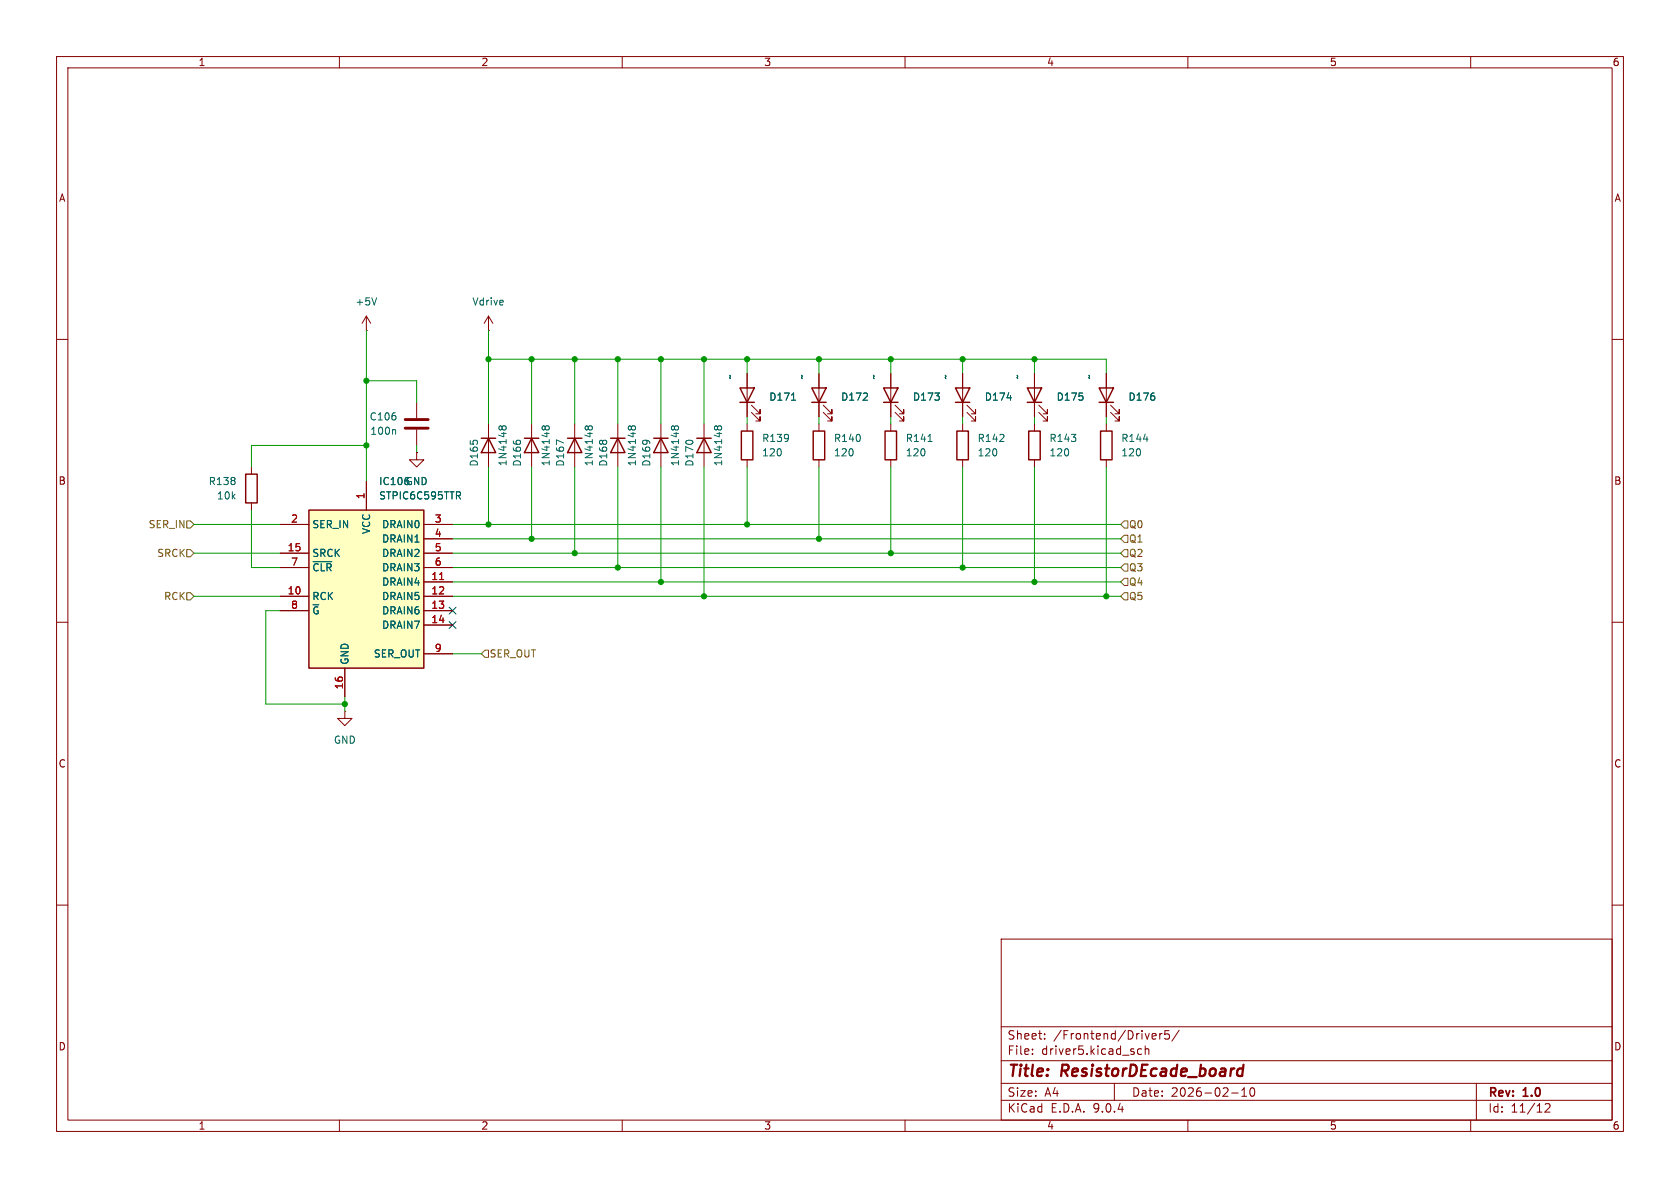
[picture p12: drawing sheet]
(kicad_sch
 (version 20250114)
 (generator "eeschema")
 (generator_version "9.0")
 (paper "A4")
 (title_block
  (title "ResistorDEcade_board")
  (date "2026-02-10")
  (rev "1.0"))
 (lib_symbols
  (symbol "Device:C"
   (pin_numbers (hide yes))
   (pin_names
    (offset 0.254)) (exclude_from_sim no) (in_bom yes) (on_board yes)
   (property "Reference" "C" (at 0.635 2.54 0) (effects (font (size 1.27 1.27)) (justify left)))
   (property "Value" "C" (at 0.635 -2.54 0) (effects (font (size 1.27 1.27)) (justify left)))
   (property "Footprint" "" (at 0.9652 -3.81 0) (effects (font (size 1.27 1.27)) (hide yes)))
   (property "Datasheet" "~" (at 0 0 0) (effects (font (size 1.27 1.27)) (hide yes)))
   (property "Description" "Unpolarized capacitor" (at 0 0 0) (effects (font (size 1.27 1.27)) (hide yes)))
   (symbol "C_0_1"
    (polyline (pts (xy -2.032 0.762) (xy 2.032 0.762)) (stroke (width 0.508) (type default)) (fill (type none)))
    (polyline (pts (xy -2.032 -0.762) (xy 2.032 -0.762)) (stroke (width 0.508) (type default)) (fill (type none))))
   (symbol "C_1_1"
    (pin passive line (at 0 3.81 270) (length 2.794) (name "~" (effects (font (size 1.27 1.27)))) (number "1" (effects (font (size 1.27 1.27)))))
    (pin passive line (at 0 -3.81 90) (length 2.794) (name "~" (effects (font (size 1.27 1.27)))) (number "2" (effects (font (size 1.27 1.27))))))
   (embedded_fonts no))
  (symbol "Device:LED"
   (pin_numbers (hide yes))
   (pin_names
    (offset 1.016) (hide yes)) (exclude_from_sim no) (in_bom yes) (on_board yes)
   (property "Reference" "D" (at 0 2.54 0) (effects (font (size 1.27 1.27))))
   (property "Value" "LED" (at 0 -2.54 0) (effects (font (size 1.27 1.27))))
   (property "Footprint" "" (at 0 0 0) (effects (font (size 1.27 1.27)) (hide yes)))
   (property "Datasheet" "~" (at 0 0 0) (effects (font (size 1.27 1.27)) (hide yes)))
   (property "Description" "Light emitting diode" (at 0 0 0) (effects (font (size 1.27 1.27)) (hide yes)))
   (property "Sim.Pins" "1=K 2=A" (at 0 0 0) (effects (font (size 1.27 1.27)) (hide yes)))
   (symbol "LED_0_1"
    (polyline (pts (xy -3.048 -0.762) (xy -4.572 -2.286) (xy -3.81 -2.286) (xy -4.572 -2.286) (xy -4.572 -1.524)) (stroke (width 0) (type default)) (fill (type none)))
    (polyline (pts (xy -1.778 -0.762) (xy -3.302 -2.286) (xy -2.54 -2.286) (xy -3.302 -2.286) (xy -3.302 -1.524)) (stroke (width 0) (type default)) (fill (type none)))
    (polyline (pts (xy -1.27 0) (xy 1.27 0)) (stroke (width 0) (type default)) (fill (type none)))
    (polyline (pts (xy -1.27 -1.27) (xy -1.27 1.27)) (stroke (width 0.254) (type default)) (fill (type none)))
    (polyline (pts (xy 1.27 -1.27) (xy 1.27 1.27) (xy -1.27 0) (xy 1.27 -1.27)) (stroke (width 0.254) (type default)) (fill (type none))))
   (symbol "LED_1_1"
    (pin passive line (at -3.81 0 0) (length 2.54) (name "K" (effects (font (size 1.27 1.27)))) (number "1" (effects (font (size 1.27 1.27)))))
    (pin passive line (at 3.81 0 180) (length 2.54) (name "A" (effects (font (size 1.27 1.27)))) (number "2" (effects (font (size 1.27 1.27))))))
   (embedded_fonts no))
  (symbol "Device:R"
   (pin_numbers (hide yes))
   (pin_names
    (offset 0)) (exclude_from_sim no) (in_bom yes) (on_board yes)
   (property "Reference" "R" (at 2.032 0 90) (effects (font (size 1.27 1.27))))
   (property "Value" "R" (at 0 0 90) (effects (font (size 1.27 1.27))))
   (property "Footprint" "" (at -1.778 0 90) (effects (font (size 1.27 1.27)) (hide yes)))
   (property "Datasheet" "~" (at 0 0 0) (effects (font (size 1.27 1.27)) (hide yes)))
   (property "Description" "Resistor" (at 0 0 0) (effects (font (size 1.27 1.27)) (hide yes)))
   (symbol "R_0_1"
    (rectangle (start -1.016 -2.54) (end 1.016 2.54) (stroke (width 0.254) (type default)) (fill (type none))))
   (symbol "R_1_1"
    (pin passive line (at 0 3.81 270) (length 1.27) (name "~" (effects (font (size 1.27 1.27)))) (number "1" (effects (font (size 1.27 1.27)))))
    (pin passive line (at 0 -3.81 90) (length 1.27) (name "~" (effects (font (size 1.27 1.27)))) (number "2" (effects (font (size 1.27 1.27))))))
   (embedded_fonts no))
  (symbol "Diode:1N4148"
   (pin_numbers (hide yes))
   (pin_names (hide yes)) (exclude_from_sim no) (in_bom yes) (on_board yes)
   (property "Reference" "D" (at 0 2.54 0) (effects (font (size 1.27 1.27))))
   (property "Value" "1N4148" (at 0 -2.54 0) (effects (font (size 1.27 1.27))))
   (property "Footprint" "Diode_THT:D_DO-35_SOD27_P7.62mm_Horizontal" (at 0 0 0) (effects (font (size 1.27 1.27)) (hide yes)))
   (property "Datasheet" "https://assets.nexperia.com/documents/data-sheet/1N4148_1N4448.pdf" (at 0 0 0) (effects (font (size 1.27 1.27)) (hide yes)))
   (property "Description" "100V 0.15A standard switching diode, DO-35" (at 0 0 0) (effects (font (size 1.27 1.27)) (hide yes)))
   (property "Sim.Device" "D" (at 0 0 0) (effects (font (size 1.27 1.27)) (hide yes)))
   (property "Sim.Pins" "1=K 2=A" (at 0 0 0) (effects (font (size 1.27 1.27)) (hide yes)))
   (symbol "1N4148_0_1"
    (polyline (pts (xy -1.27 1.27) (xy -1.27 -1.27)) (stroke (width 0.254) (type default)) (fill (type none)))
    (polyline (pts (xy 1.27 1.27) (xy 1.27 -1.27) (xy -1.27 0) (xy 1.27 1.27)) (stroke (width 0.254) (type default)) (fill (type none)))
    (polyline (pts (xy 1.27 0) (xy -1.27 0)) (stroke (width 0) (type default)) (fill (type none))))
   (symbol "1N4148_1_1"
    (pin passive line (at -3.81 0 0) (length 2.54) (name "K" (effects (font (size 1.27 1.27)))) (number "1" (effects (font (size 1.27 1.27)))))
    (pin passive line (at 3.81 0 180) (length 2.54) (name "A" (effects (font (size 1.27 1.27)))) (number "2" (effects (font (size 1.27 1.27))))))
   (embedded_fonts no))
  (symbol "SamacSys_Parts:STPIC6C595TTR" (exclude_from_sim no) (in_bom yes) (on_board yes)
   (property "Reference" "IC" (at 31.75 7.62 0) (effects (font (size 1.27 1.27)) (justify left top)))
   (property "Value" "STPIC6C595TTR" (at 31.75 5.08 0) (effects (font (size 1.27 1.27)) (justify left top)))
   (property "Footprint" "SamacSys_Parts:SOP65P640X120-16N" (at 31.75 -94.92 0) (effects (font (size 1.27 1.27)) (justify left top) (hide yes)))
   (property "Datasheet" "https://www.st.com/resource/en/datasheet/stpic6c595.pdf" (at 31.75 -194.92 0) (effects (font (size 1.27 1.27)) (justify left top) (hide yes)))
   (property "Description" "STPIC6C595TTR, 8-stage Shift Register, Serial to Serial/Parallel 5V, 16-Pin TSSOP" (at 0 0 0) (effects (font (size 1.27 1.27)) (hide yes)))
   (property "Height" "1.2" (at 31.75 -394.92 0) (effects (font (size 1.27 1.27)) (justify left top) (hide yes)))
   (property "TME Electronic Components Part Number" "" (at 31.75 -494.92 0) (effects (font (size 1.27 1.27)) (justify left top) (hide yes)))
   (property "TME Electronic Components Price/Stock" "" (at 31.75 -594.92 0) (effects (font (size 1.27 1.27)) (justify left top) (hide yes)))
   (property "Manufacturer_Name" "STMicroelectronics" (at 31.75 -694.92 0) (effects (font (size 1.27 1.27)) (justify left top) (hide yes)))
   (property "Manufacturer_Part_Number" "STPIC6C595TTR" (at 31.75 -794.92 0) (effects (font (size 1.27 1.27)) (justify left top) (hide yes)))
   (symbol "STPIC6C595TTR_1_1"
    (rectangle (start 5.08 2.54) (end 25.4 -25.4) (stroke (width 0.254) (type default)) (fill (type background)))
    (pin passive line (at 0 0 0) (length 5.08) (name "SER_IN" (effects (font (size 1.27 1.27)))) (number "2" (effects (font (size 1.27 1.27)))))
    (pin passive line (at 0 -5.08 0) (length 5.08) (name "SRCK" (effects (font (size 1.27 1.27)))) (number "15" (effects (font (size 1.27 1.27)))))
    (pin passive line (at 0 -7.62 0) (length 5.08) (name "~{CLR}" (effects (font (size 1.27 1.27)))) (number "7" (effects (font (size 1.27 1.27)))))
    (pin passive line (at 0 -12.7 0) (length 5.08) (name "RCK" (effects (font (size 1.27 1.27)))) (number "10" (effects (font (size 1.27 1.27)))))
    (pin passive line (at 0 -15.24 0) (length 5.08) (name "~{G}" (effects (font (size 1.27 1.27)))) (number "8" (effects (font (size 1.27 1.27)))))
    (pin passive line (at 11.43 -30.48 90) (length 5.08) (name "GND" (effects (font (size 1.27 1.27)))) (number "16" (effects (font (size 1.27 1.27)))))
    (pin passive line (at 15.24 7.62 270) (length 5.08) (name "VCC" (effects (font (size 1.27 1.27)))) (number "1" (effects (font (size 1.27 1.27)))))
    (pin passive line (at 30.48 0 180) (length 5.08) (name "DRAIN0" (effects (font (size 1.27 1.27)))) (number "3" (effects (font (size 1.27 1.27)))))
    (pin passive line (at 30.48 -2.54 180) (length 5.08) (name "DRAIN1" (effects (font (size 1.27 1.27)))) (number "4" (effects (font (size 1.27 1.27)))))
    (pin passive line (at 30.48 -5.08 180) (length 5.08) (name "DRAIN2" (effects (font (size 1.27 1.27)))) (number "5" (effects (font (size 1.27 1.27)))))
    (pin passive line (at 30.48 -7.62 180) (length 5.08) (name "DRAIN3" (effects (font (size 1.27 1.27)))) (number "6" (effects (font (size 1.27 1.27)))))
    (pin passive line (at 30.48 -10.16 180) (length 5.08) (name "DRAIN4" (effects (font (size 1.27 1.27)))) (number "11" (effects (font (size 1.27 1.27)))))
    (pin passive line (at 30.48 -12.7 180) (length 5.08) (name "DRAIN5" (effects (font (size 1.27 1.27)))) (number "12" (effects (font (size 1.27 1.27)))))
    (pin passive line (at 30.48 -15.24 180) (length 5.08) (name "DRAIN6" (effects (font (size 1.27 1.27)))) (number "13" (effects (font (size 1.27 1.27)))))
    (pin passive line (at 30.48 -17.78 180) (length 5.08) (name "DRAIN7" (effects (font (size 1.27 1.27)))) (number "14" (effects (font (size 1.27 1.27)))))
    (pin passive line (at 30.48 -22.86 180) (length 5.08) (name "SER_OUT" (effects (font (size 1.27 1.27)))) (number "9" (effects (font (size 1.27 1.27))))))
   (embedded_fonts no))
  (symbol "power:+5V"
   (power)
   (pin_numbers (hide yes))
   (pin_names
    (offset 0) (hide yes)) (exclude_from_sim no) (in_bom yes) (on_board yes)
   (property "Reference" "#PWR" (at 0 -3.81 0) (effects (font (size 1.27 1.27)) (hide yes)))
   (property "Value" "+5V" (at 0 3.556 0) (effects (font (size 1.27 1.27))))
   (property "Footprint" "" (at 0 0 0) (effects (font (size 1.27 1.27)) (hide yes)))
   (property "Datasheet" "" (at 0 0 0) (effects (font (size 1.27 1.27)) (hide yes)))
   (property "Description" "Power symbol creates a global label with name \"+5V\"" (at 0 0 0) (effects (font (size 1.27 1.27)) (hide yes)))
   (symbol "+5V_0_1"
    (polyline (pts (xy -0.762 1.27) (xy 0 2.54)) (stroke (width 0) (type default)) (fill (type none)))
    (polyline (pts (xy 0 2.54) (xy 0.762 1.27)) (stroke (width 0) (type default)) (fill (type none)))
    (polyline (pts (xy 0 0) (xy 0 2.54)) (stroke (width 0) (type default)) (fill (type none))))
   (symbol "+5V_1_1"
    (pin power_in line (at 0 0 90) (length 0) (name "~" (effects (font (size 1.27 1.27)))) (number "1" (effects (font (size 1.27 1.27))))))
   (embedded_fonts no))
  (symbol "power:GND"
   (power)
   (pin_numbers (hide yes))
   (pin_names
    (offset 0) (hide yes)) (exclude_from_sim no) (in_bom yes) (on_board yes)
   (property "Reference" "#PWR" (at 0 -6.35 0) (effects (font (size 1.27 1.27)) (hide yes)))
   (property "Value" "GND" (at 0 -3.81 0) (effects (font (size 1.27 1.27))))
   (property "Footprint" "" (at 0 0 0) (effects (font (size 1.27 1.27)) (hide yes)))
   (property "Datasheet" "" (at 0 0 0) (effects (font (size 1.27 1.27)) (hide yes)))
   (property "Description" "Power symbol creates a global label with name \"GND\" , ground" (at 0 0 0) (effects (font (size 1.27 1.27)) (hide yes)))
   (symbol "GND_0_1"
    (polyline (pts (xy 0 0) (xy 0 -1.27) (xy 1.27 -1.27) (xy 0 -2.54) (xy -1.27 -1.27) (xy 0 -1.27)) (stroke (width 0) (type default)) (fill (type none))))
   (symbol "GND_1_1"
    (pin power_in line (at 0 0 270) (length 0) (name "~" (effects (font (size 1.27 1.27)))) (number "1" (effects (font (size 1.27 1.27))))))
   (embedded_fonts no))
  (symbol "power:Vdrive"
   (power)
   (pin_numbers (hide yes))
   (pin_names
    (offset 0) (hide yes)) (exclude_from_sim no) (in_bom yes) (on_board yes)
   (property "Reference" "#PWR" (at 0 -3.81 0) (effects (font (size 1.27 1.27)) (hide yes)))
   (property "Value" "Vdrive" (at 0 3.556 0) (effects (font (size 1.27 1.27))))
   (property "Footprint" "" (at 0 0 0) (effects (font (size 1.27 1.27)) (hide yes)))
   (property "Datasheet" "" (at 0 0 0) (effects (font (size 1.27 1.27)) (hide yes)))
   (property "Description" "Power symbol creates a global label with name \"Vdrive\"" (at 0 0 0) (effects (font (size 1.27 1.27)) (hide yes)))
   (symbol "Vdrive_0_1"
    (polyline (pts (xy -0.762 1.27) (xy 0 2.54)) (stroke (width 0) (type default)) (fill (type none)))
    (polyline (pts (xy 0 2.54) (xy 0.762 1.27)) (stroke (width 0) (type default)) (fill (type none)))
    (polyline (pts (xy 0 0) (xy 0 2.54)) (stroke (width 0) (type default)) (fill (type none))))
   (symbol "Vdrive_1_1"
    (pin power_in line (at 0 0 90) (length 0) (name "~" (effects (font (size 1.27 1.27)))) (number "1" (effects (font (size 1.27 1.27))))))
   (embedded_fonts no)))
 (junction
  (at 170.18 100.33)
  (diameter 0)
  (color 0 0 0 0))
 (junction
  (at 64.77 67.31)
  (diameter 0)
  (color 0 0 0 0))
 (junction
  (at 93.98 63.5)
  (diameter 0)
  (color 0 0 0 0))
 (junction
  (at 157.48 63.5)
  (diameter 0)
  (color 0 0 0 0))
 (junction
  (at 109.22 100.33)
  (diameter 0)
  (color 0 0 0 0))
 (junction
  (at 64.77 78.74)
  (diameter 0)
  (color 0 0 0 0))
 (junction
  (at 109.22 63.5)
  (diameter 0)
  (color 0 0 0 0))
 (junction
  (at 132.08 92.71)
  (diameter 0)
  (color 0 0 0 0))
 (junction
  (at 86.36 92.71)
  (diameter 0)
  (color 0 0 0 0))
 (junction
  (at 101.6 63.5)
  (diameter 0)
  (color 0 0 0 0))
 (junction
  (at 182.88 102.87)
  (diameter 0)
  (color 0 0 0 0))
 (junction
  (at 86.36 63.5)
  (diameter 0)
  (color 0 0 0 0))
 (junction
  (at 124.46 105.41)
  (diameter 0)
  (color 0 0 0 0))
 (junction
  (at 116.84 63.5)
  (diameter 0)
  (color 0 0 0 0))
 (junction
  (at 124.46 63.5)
  (diameter 0)
  (color 0 0 0 0))
 (junction
  (at 170.18 63.5)
  (diameter 0)
  (color 0 0 0 0))
 (junction
  (at 101.6 97.79)
  (diameter 0)
  (color 0 0 0 0))
 (junction
  (at 182.88 63.5)
  (diameter 0)
  (color 0 0 0 0))
 (junction
  (at 144.78 95.25)
  (diameter 0)
  (color 0 0 0 0))
 (junction
  (at 144.78 63.5)
  (diameter 0)
  (color 0 0 0 0))
 (junction
  (at 195.58 105.41)
  (diameter 0)
  (color 0 0 0 0))
 (junction
  (at 157.48 97.79)
  (diameter 0)
  (color 0 0 0 0))
 (junction
  (at 60.96 124.46)
  (diameter 0)
  (color 0 0 0 0))
 (junction
  (at 132.08 63.5)
  (diameter 0)
  (color 0 0 0 0))
 (junction
  (at 93.98 95.25)
  (diameter 0)
  (color 0 0 0 0))
 (junction
  (at 116.84 102.87)
  (diameter 0)
  (color 0 0 0 0))
 (no_connect
  (at 80.01 107.95))
 (no_connect
  (at 80.01 110.49))
 (wire
  (pts (xy 195.58 63.5) (xy 182.88 63.5))
  (stroke (width 0) (type default)))
 (wire
  (pts (xy 144.78 63.5) (xy 144.78 66.04))
  (stroke (width 0) (type default)))
 (wire
  (pts (xy 44.45 78.74) (xy 64.77 78.74))
  (stroke (width 0) (type default)))
 (wire
  (pts (xy 144.78 73.66) (xy 144.78 74.93))
  (stroke (width 0) (type default)))
 (wire
  (pts (xy 60.96 124.46) (xy 60.96 123.19))
  (stroke (width 0) (type default)))
 (wire
  (pts (xy 109.22 63.5) (xy 116.84 63.5))
  (stroke (width 0) (type default)))
 (wire
  (pts (xy 101.6 63.5) (xy 101.6 74.93))
  (stroke (width 0) (type default)))
 (wire
  (pts (xy 195.58 63.5) (xy 195.58 66.04))
  (stroke (width 0) (type default)))
 (wire
  (pts (xy 182.88 102.87) (xy 116.84 102.87))
  (stroke (width 0) (type default)))
 (wire
  (pts (xy 116.84 63.5) (xy 116.84 74.93))
  (stroke (width 0) (type default)))
 (wire
  (pts (xy 109.22 100.33) (xy 80.01 100.33))
  (stroke (width 0) (type default)))
 (wire
  (pts (xy 46.99 107.95) (xy 46.99 124.46))
  (stroke (width 0) (type default)))
 (wire
  (pts (xy 170.18 100.33) (xy 109.22 100.33))
  (stroke (width 0) (type default)))
 (wire
  (pts (xy 73.66 71.12) (xy 73.66 67.31))
  (stroke (width 0) (type default)))
 (wire
  (pts (xy 144.78 63.5) (xy 132.08 63.5))
  (stroke (width 0) (type default)))
 (wire
  (pts (xy 86.36 58.42) (xy 86.36 63.5))
  (stroke (width 0) (type default)))
 (wire
  (pts (xy 44.45 100.33) (xy 49.53 100.33))
  (stroke (width 0) (type default)))
 (wire
  (pts (xy 46.99 124.46) (xy 60.96 124.46))
  (stroke (width 0) (type default)))
 (wire
  (pts (xy 86.36 63.5) (xy 86.36 74.93))
  (stroke (width 0) (type default)))
 (wire
  (pts (xy 64.77 78.74) (xy 64.77 67.31))
  (stroke (width 0) (type default)))
 (wire
  (pts (xy 124.46 82.55) (xy 124.46 105.41))
  (stroke (width 0) (type default)))
 (wire
  (pts (xy 132.08 82.55) (xy 132.08 92.71))
  (stroke (width 0) (type default)))
 (wire
  (pts (xy 132.08 63.5) (xy 132.08 66.04))
  (stroke (width 0) (type default)))
 (wire
  (pts (xy 116.84 82.55) (xy 116.84 102.87))
  (stroke (width 0) (type default)))
 (wire
  (pts (xy 101.6 82.55) (xy 101.6 97.79))
  (stroke (width 0) (type default)))
 (wire
  (pts (xy 157.48 97.79) (xy 198.12 97.79))
  (stroke (width 0) (type default)))
 (wire
  (pts (xy 93.98 82.55) (xy 93.98 95.25))
  (stroke (width 0) (type default)))
 (wire
  (pts (xy 182.88 82.55) (xy 182.88 102.87))
  (stroke (width 0) (type default)))
 (wire
  (pts (xy 132.08 92.71) (xy 86.36 92.71))
  (stroke (width 0) (type default)))
 (wire
  (pts (xy 49.53 107.95) (xy 46.99 107.95))
  (stroke (width 0) (type default)))
 (wire
  (pts (xy 86.36 82.55) (xy 86.36 92.71))
  (stroke (width 0) (type default)))
 (wire
  (pts (xy 157.48 63.5) (xy 157.48 66.04))
  (stroke (width 0) (type default)))
 (wire
  (pts (xy 157.48 73.66) (xy 157.48 74.93))
  (stroke (width 0) (type default)))
 (wire
  (pts (xy 101.6 97.79) (xy 80.01 97.79))
  (stroke (width 0) (type default)))
 (wire
  (pts (xy 60.96 124.46) (xy 60.96 125.73))
  (stroke (width 0) (type default)))
 (wire
  (pts (xy 73.66 78.74) (xy 73.66 80.01))
  (stroke (width 0) (type default)))
 (wire
  (pts (xy 157.48 63.5) (xy 144.78 63.5))
  (stroke (width 0) (type default)))
 (wire
  (pts (xy 93.98 63.5) (xy 93.98 74.93))
  (stroke (width 0) (type default)))
 (wire
  (pts (xy 182.88 102.87) (xy 198.12 102.87))
  (stroke (width 0) (type default)))
 (wire
  (pts (xy 44.45 82.55) (xy 44.45 78.74))
  (stroke (width 0) (type default)))
 (wire
  (pts (xy 44.45 90.17) (xy 44.45 100.33))
  (stroke (width 0) (type default)))
 (wire
  (pts (xy 144.78 82.55) (xy 144.78 95.25))
  (stroke (width 0) (type default)))
 (wire
  (pts (xy 170.18 82.55) (xy 170.18 100.33))
  (stroke (width 0) (type default)))
 (wire
  (pts (xy 157.48 97.79) (xy 101.6 97.79))
  (stroke (width 0) (type default)))
 (wire
  (pts (xy 124.46 105.41) (xy 80.01 105.41))
  (stroke (width 0) (type default)))
 (wire
  (pts (xy 109.22 63.5) (xy 109.22 74.93))
  (stroke (width 0) (type default)))
 (wire
  (pts (xy 80.01 115.57) (xy 85.09 115.57))
  (stroke (width 0) (type default)))
 (wire
  (pts (xy 144.78 95.25) (xy 93.98 95.25))
  (stroke (width 0) (type default)))
 (wire
  (pts (xy 195.58 82.55) (xy 195.58 105.41))
  (stroke (width 0) (type default)))
 (wire
  (pts (xy 170.18 100.33) (xy 198.12 100.33))
  (stroke (width 0) (type default)))
 (wire
  (pts (xy 93.98 95.25) (xy 80.01 95.25))
  (stroke (width 0) (type default)))
 (wire
  (pts (xy 195.58 73.66) (xy 195.58 74.93))
  (stroke (width 0) (type default)))
 (wire
  (pts (xy 170.18 73.66) (xy 170.18 74.93))
  (stroke (width 0) (type default)))
 (wire
  (pts (xy 64.77 58.42) (xy 64.77 67.31))
  (stroke (width 0) (type default)))
 (wire
  (pts (xy 124.46 63.5) (xy 124.46 74.93))
  (stroke (width 0) (type default)))
 (wire
  (pts (xy 132.08 73.66) (xy 132.08 74.93))
  (stroke (width 0) (type default)))
 (wire
  (pts (xy 124.46 63.5) (xy 116.84 63.5))
  (stroke (width 0) (type default)))
 (wire
  (pts (xy 144.78 95.25) (xy 198.12 95.25))
  (stroke (width 0) (type default)))
 (wire
  (pts (xy 170.18 63.5) (xy 170.18 66.04))
  (stroke (width 0) (type default)))
 (wire
  (pts (xy 182.88 73.66) (xy 182.88 74.93))
  (stroke (width 0) (type default)))
 (wire
  (pts (xy 101.6 63.5) (xy 109.22 63.5))
  (stroke (width 0) (type default)))
 (wire
  (pts (xy 101.6 63.5) (xy 93.98 63.5))
  (stroke (width 0) (type default)))
 (wire
  (pts (xy 182.88 63.5) (xy 170.18 63.5))
  (stroke (width 0) (type default)))
 (wire
  (pts (xy 116.84 102.87) (xy 80.01 102.87))
  (stroke (width 0) (type default)))
 (wire
  (pts (xy 34.29 97.79) (xy 49.53 97.79))
  (stroke (width 0) (type default)))
 (wire
  (pts (xy 124.46 63.5) (xy 132.08 63.5))
  (stroke (width 0) (type default)))
 (wire
  (pts (xy 132.08 92.71) (xy 198.12 92.71))
  (stroke (width 0) (type default)))
 (wire
  (pts (xy 109.22 82.55) (xy 109.22 100.33))
  (stroke (width 0) (type default)))
 (wire
  (pts (xy 73.66 67.31) (xy 64.77 67.31))
  (stroke (width 0) (type default)))
 (wire
  (pts (xy 195.58 105.41) (xy 198.12 105.41))
  (stroke (width 0) (type default)))
 (wire
  (pts (xy 93.98 63.5) (xy 86.36 63.5))
  (stroke (width 0) (type default)))
 (wire
  (pts (xy 86.36 92.71) (xy 80.01 92.71))
  (stroke (width 0) (type default)))
 (wire
  (pts (xy 182.88 63.5) (xy 182.88 66.04))
  (stroke (width 0) (type default)))
 (wire
  (pts (xy 157.48 82.55) (xy 157.48 97.79))
  (stroke (width 0) (type default)))
 (wire
  (pts (xy 34.29 92.71) (xy 49.53 92.71))
  (stroke (width 0) (type default)))
 (wire
  (pts (xy 64.77 85.09) (xy 64.77 78.74))
  (stroke (width 0) (type default)))
 (wire
  (pts (xy 34.29 105.41) (xy 49.53 105.41))
  (stroke (width 0) (type default)))
 (wire
  (pts (xy 195.58 105.41) (xy 124.46 105.41))
  (stroke (width 0) (type default)))
 (wire
  (pts (xy 170.18 63.5) (xy 157.48 63.5))
  (stroke (width 0) (type default)))
 (hierarchical_label "Q1"
  (shape input)
  (at 198.12 95.25 0)
  (effects (font (size 1.27 1.27)) (justify left)))
 (hierarchical_label "Q4"
  (shape input)
  (at 198.12 102.87 0)
  (effects (font (size 1.27 1.27)) (justify left)))
 (hierarchical_label "Q3"
  (shape input)
  (at 198.12 100.33 0)
  (effects (font (size 1.27 1.27)) (justify left)))
 (hierarchical_label "Q2"
  (shape input)
  (at 198.12 97.79 0)
  (effects (font (size 1.27 1.27)) (justify left)))
 (hierarchical_label "SER_IN"
  (shape input)
  (at 34.29 92.71 180)
  (effects (font (size 1.27 1.27)) (justify right)))
 (hierarchical_label "Q0"
  (shape input)
  (at 198.12 92.71 0)
  (effects (font (size 1.27 1.27)) (justify left)))
 (hierarchical_label "Q5"
  (shape input)
  (at 198.12 105.41 0)
  (effects (font (size 1.27 1.27)) (justify left)))
 (hierarchical_label "RCK"
  (shape input)
  (at 34.29 105.41 180)
  (effects (font (size 1.27 1.27)) (justify right)))
 (hierarchical_label "SER_OUT"
  (shape input)
  (at 85.09 115.57 0)
  (effects (font (size 1.27 1.27)) (justify left)))
 (hierarchical_label "SRCK"
  (shape input)
  (at 34.29 97.79 180)
  (effects (font (size 1.27 1.27)) (justify right)))
 (symbol
  (lib_id "power:GND")
  (at 60.96 125.73 0)
  (unit 1)
  (exclude_from_sim no)
  (in_bom yes)
  (on_board yes)
  (dnp no)
  (fields_autoplaced yes)
  (property "Reference" "#PWR092" (at 60.96 132.08 0) (effects (font (size 1.27 1.27)) (hide yes)))
  (property "Value" "GND" (at 60.96 130.81 0) (effects (font (size 1.27 1.27))))
  (property "Footprint" "" (at 60.96 125.73 0) (effects (font (size 1.27 1.27)) (hide yes)))
  (property "Datasheet" "" (at 60.96 125.73 0) (effects (font (size 1.27 1.27)) (hide yes)))
  (property "Description" "Power symbol creates a global label with name \"GND\" , ground" (at 60.96 125.73 0) (effects (font (size 1.27 1.27)) (hide yes)))
  (pin "1"))
 (symbol
  (lib_id "Device:LED")
  (at 144.78 69.85 90)
  (unit 1)
  (exclude_from_sim no)
  (in_bom yes)
  (on_board yes)
  (dnp no)
  (property "Reference" "D172" (at 148.59 70.1674 90) (effects (font (size 1.27 1.27)) (justify right)))
  (property "Value" "~" (at 141.732 66.04 0) (effects (font (size 1.27 1.27)) (justify right)))
  (property "Footprint" "LED_SMD:LED_0603_1608Metric_Pad1.05x0.95mm_HandSolder" (at 144.78 69.85 0) (effects (font (size 1.27 1.27)) (hide yes)))
  (property "Datasheet" "~" (at 144.78 69.85 0) (effects (font (size 1.27 1.27)) (hide yes)))
  (property "Description" "Light emitting diode" (at 144.78 69.85 0) (effects (font (size 1.27 1.27)) (hide yes)))
  (property "Sim.Pins" "1=K 2=A" (at 144.78 69.85 0) (effects (font (size 1.27 1.27)) (hide yes)))
  (pin "1")
  (pin "2"))
 (symbol
  (lib_id "Device:R")
  (at 182.88 78.74 0)
  (unit 1)
  (exclude_from_sim no)
  (in_bom yes)
  (on_board yes)
  (dnp no)
  (fields_autoplaced yes)
  (property "Reference" "R143" (at 185.42 77.4699 0) (effects (font (size 1.27 1.27)) (justify left)))
  (property "Value" "120" (at 185.42 80.0099 0) (effects (font (size 1.27 1.27)) (justify left)))
  (property "Footprint" "Resistor_SMD:R_0603_1608Metric_Pad0.98x0.95mm_HandSolder" (at 181.102 78.74 90) (effects (font (size 1.27 1.27)) (hide yes)))
  (property "Datasheet" "~" (at 182.88 78.74 0) (effects (font (size 1.27 1.27)) (hide yes)))
  (property "Description" "Resistor" (at 182.88 78.74 0) (effects (font (size 1.27 1.27)) (hide yes)))
  (pin "1")
  (pin "2"))
 (symbol
  (lib_id "Diode:1N4148")
  (at 124.46 78.74 90)
  (mirror x)
  (unit 1)
  (exclude_from_sim no)
  (in_bom yes)
  (on_board yes)
  (dnp no)
  (property "Reference" "D170" (at 121.92 77.4699 0) (effects (font (size 1.27 1.27)) (justify left)))
  (property "Value" "1N4148" (at 127 74.93 0) (effects (font (size 1.27 1.27)) (justify left)))
  (property "Footprint" "Diode_SMD:D_MiniMELF" (at 124.46 78.74 0) (effects (font (size 1.27 1.27)) (hide yes)))
  (property "Datasheet" "https://assets.nexperia.com/documents/data-sheet/1N4148_1N4448.pdf" (at 124.46 78.74 0) (effects (font (size 1.27 1.27)) (hide yes)))
  (property "Description" "100V 0.15A standard switching diode, DO-35" (at 124.46 78.74 0) (effects (font (size 1.27 1.27)) (hide yes)))
  (property "Sim.Device" "D" (at 124.46 78.74 0) (effects (font (size 1.27 1.27)) (hide yes)))
  (property "Sim.Pins" "1=K 2=A" (at 124.46 78.74 0) (effects (font (size 1.27 1.27)) (hide yes)))
  (pin "1")
  (pin "2"))
 (symbol
  (lib_id "Device:R")
  (at 157.48 78.74 0)
  (unit 1)
  (exclude_from_sim no)
  (in_bom yes)
  (on_board yes)
  (dnp no)
  (fields_autoplaced yes)
  (property "Reference" "R141" (at 160.02 77.4699 0) (effects (font (size 1.27 1.27)) (justify left)))
  (property "Value" "120" (at 160.02 80.0099 0) (effects (font (size 1.27 1.27)) (justify left)))
  (property "Footprint" "Resistor_SMD:R_0603_1608Metric_Pad0.98x0.95mm_HandSolder" (at 155.702 78.74 90) (effects (font (size 1.27 1.27)) (hide yes)))
  (property "Datasheet" "~" (at 157.48 78.74 0) (effects (font (size 1.27 1.27)) (hide yes)))
  (property "Description" "Resistor" (at 157.48 78.74 0) (effects (font (size 1.27 1.27)) (hide yes)))
  (pin "1")
  (pin "2"))
 (symbol
  (lib_id "Device:LED")
  (at 170.18 69.85 90)
  (unit 1)
  (exclude_from_sim no)
  (in_bom yes)
  (on_board yes)
  (dnp no)
  (property "Reference" "D174" (at 173.99 70.1674 90) (effects (font (size 1.27 1.27)) (justify right)))
  (property "Value" "~" (at 167.132 66.04 0) (effects (font (size 1.27 1.27)) (justify right)))
  (property "Footprint" "LED_SMD:LED_0603_1608Metric_Pad1.05x0.95mm_HandSolder" (at 170.18 69.85 0) (effects (font (size 1.27 1.27)) (hide yes)))
  (property "Datasheet" "~" (at 170.18 69.85 0) (effects (font (size 1.27 1.27)) (hide yes)))
  (property "Description" "Light emitting diode" (at 170.18 69.85 0) (effects (font (size 1.27 1.27)) (hide yes)))
  (property "Sim.Pins" "1=K 2=A" (at 170.18 69.85 0) (effects (font (size 1.27 1.27)) (hide yes)))
  (pin "1")
  (pin "2"))
 (symbol
  (lib_id "Diode:1N4148")
  (at 93.98 78.74 90)
  (mirror x)
  (unit 1)
  (exclude_from_sim no)
  (in_bom yes)
  (on_board yes)
  (dnp no)
  (property "Reference" "D166" (at 91.44 77.4699 0) (effects (font (size 1.27 1.27)) (justify left)))
  (property "Value" "1N4148" (at 96.52 74.93 0) (effects (font (size 1.27 1.27)) (justify left)))
  (property "Footprint" "Diode_SMD:D_MiniMELF" (at 93.98 78.74 0) (effects (font (size 1.27 1.27)) (hide yes)))
  (property "Datasheet" "https://assets.nexperia.com/documents/data-sheet/1N4148_1N4448.pdf" (at 93.98 78.74 0) (effects (font (size 1.27 1.27)) (hide yes)))
  (property "Description" "100V 0.15A standard switching diode, DO-35" (at 93.98 78.74 0) (effects (font (size 1.27 1.27)) (hide yes)))
  (property "Sim.Device" "D" (at 93.98 78.74 0) (effects (font (size 1.27 1.27)) (hide yes)))
  (property "Sim.Pins" "1=K 2=A" (at 93.98 78.74 0) (effects (font (size 1.27 1.27)) (hide yes)))
  (pin "1")
  (pin "2"))
 (symbol
  (lib_id "power:+5V")
  (at 64.77 58.42 0)
  (unit 1)
  (exclude_from_sim no)
  (in_bom yes)
  (on_board yes)
  (dnp no)
  (fields_autoplaced yes)
  (property "Reference" "#PWR094" (at 64.77 62.23 0) (effects (font (size 1.27 1.27)) (hide yes)))
  (property "Value" "+5V" (at 64.77 53.34 0) (effects (font (size 1.27 1.27))))
  (property "Footprint" "" (at 64.77 58.42 0) (effects (font (size 1.27 1.27)) (hide yes)))
  (property "Datasheet" "" (at 64.77 58.42 0) (effects (font (size 1.27 1.27)) (hide yes)))
  (property "Description" "Power symbol creates a global label with name \"+5V\"" (at 64.77 58.42 0) (effects (font (size 1.27 1.27)) (hide yes)))
  (pin "1"))
 (symbol
  (lib_id "Device:LED")
  (at 132.08 69.85 90)
  (unit 1)
  (exclude_from_sim no)
  (in_bom yes)
  (on_board yes)
  (dnp no)
  (property "Reference" "D171" (at 135.89 70.1674 90) (effects (font (size 1.27 1.27)) (justify right)))
  (property "Value" "~" (at 129.032 66.04 0) (effects (font (size 1.27 1.27)) (justify right)))
  (property "Footprint" "LED_SMD:LED_0603_1608Metric_Pad1.05x0.95mm_HandSolder" (at 132.08 69.85 0) (effects (font (size 1.27 1.27)) (hide yes)))
  (property "Datasheet" "~" (at 132.08 69.85 0) (effects (font (size 1.27 1.27)) (hide yes)))
  (property "Description" "Light emitting diode" (at 132.08 69.85 0) (effects (font (size 1.27 1.27)) (hide yes)))
  (property "Sim.Pins" "1=K 2=A" (at 132.08 69.85 0) (effects (font (size 1.27 1.27)) (hide yes)))
  (pin "1")
  (pin "2"))
 (symbol
  (lib_id "Device:R")
  (at 144.78 78.74 0)
  (unit 1)
  (exclude_from_sim no)
  (in_bom yes)
  (on_board yes)
  (dnp no)
  (fields_autoplaced yes)
  (property "Reference" "R140" (at 147.32 77.4699 0) (effects (font (size 1.27 1.27)) (justify left)))
  (property "Value" "120" (at 147.32 80.0099 0) (effects (font (size 1.27 1.27)) (justify left)))
  (property "Footprint" "Resistor_SMD:R_0603_1608Metric_Pad0.98x0.95mm_HandSolder" (at 143.002 78.74 90) (effects (font (size 1.27 1.27)) (hide yes)))
  (property "Datasheet" "~" (at 144.78 78.74 0) (effects (font (size 1.27 1.27)) (hide yes)))
  (property "Description" "Resistor" (at 144.78 78.74 0) (effects (font (size 1.27 1.27)) (hide yes)))
  (pin "1")
  (pin "2"))
 (symbol
  (lib_id "Diode:1N4148")
  (at 86.36 78.74 90)
  (mirror x)
  (unit 1)
  (exclude_from_sim no)
  (in_bom yes)
  (on_board yes)
  (dnp no)
  (property "Reference" "D165" (at 83.82 77.4699 0) (effects (font (size 1.27 1.27)) (justify left)))
  (property "Value" "1N4148" (at 88.9 74.93 0) (effects (font (size 1.27 1.27)) (justify left)))
  (property "Footprint" "Diode_SMD:D_MiniMELF" (at 86.36 78.74 0) (effects (font (size 1.27 1.27)) (hide yes)))
  (property "Datasheet" "https://assets.nexperia.com/documents/data-sheet/1N4148_1N4448.pdf" (at 86.36 78.74 0) (effects (font (size 1.27 1.27)) (hide yes)))
  (property "Description" "100V 0.15A standard switching diode, DO-35" (at 86.36 78.74 0) (effects (font (size 1.27 1.27)) (hide yes)))
  (property "Sim.Device" "D" (at 86.36 78.74 0) (effects (font (size 1.27 1.27)) (hide yes)))
  (property "Sim.Pins" "1=K 2=A" (at 86.36 78.74 0) (effects (font (size 1.27 1.27)) (hide yes)))
  (pin "1")
  (pin "2"))
 (symbol
  (lib_id "Device:R")
  (at 44.45 86.36 0)
  (mirror x)
  (unit 1)
  (exclude_from_sim no)
  (in_bom yes)
  (on_board yes)
  (dnp no)
  (property "Reference" "R138" (at 41.91 85.0899 0) (effects (font (size 1.27 1.27)) (justify right)))
  (property "Value" "10k" (at 41.91 87.6299 0) (effects (font (size 1.27 1.27)) (justify right)))
  (property "Footprint" "Resistor_SMD:R_0603_1608Metric_Pad0.98x0.95mm_HandSolder" (at 42.672 86.36 90) (effects (font (size 1.27 1.27)) (hide yes)))
  (property "Datasheet" "~" (at 44.45 86.36 0) (effects (font (size 1.27 1.27)) (hide yes)))
  (property "Description" "Resistor" (at 44.45 86.36 0) (effects (font (size 1.27 1.27)) (hide yes)))
  (pin "2")
  (pin "1"))
 (symbol
  (lib_id "Device:LED")
  (at 195.58 69.85 90)
  (unit 1)
  (exclude_from_sim no)
  (in_bom yes)
  (on_board yes)
  (dnp no)
  (property "Reference" "D176" (at 199.39 70.1674 90) (effects (font (size 1.27 1.27)) (justify right)))
  (property "Value" "~" (at 192.532 66.04 0) (effects (font (size 1.27 1.27)) (justify right)))
  (property "Footprint" "LED_SMD:LED_0603_1608Metric_Pad1.05x0.95mm_HandSolder" (at 195.58 69.85 0) (effects (font (size 1.27 1.27)) (hide yes)))
  (property "Datasheet" "~" (at 195.58 69.85 0) (effects (font (size 1.27 1.27)) (hide yes)))
  (property "Description" "Light emitting diode" (at 195.58 69.85 0) (effects (font (size 1.27 1.27)) (hide yes)))
  (property "Sim.Pins" "1=K 2=A" (at 195.58 69.85 0) (effects (font (size 1.27 1.27)) (hide yes)))
  (pin "1")
  (pin "2"))
 (symbol
  (lib_id "SamacSys_Parts:STPIC6C595TTR")
  (at 49.53 92.71 0)
  (unit 1)
  (exclude_from_sim no)
  (in_bom yes)
  (on_board yes)
  (dnp no)
  (fields_autoplaced yes)
  (property "Reference" "IC106" (at 66.9133 85.09 0) (effects (font (size 1.27 1.27)) (justify left)))
  (property "Value" "STPIC6C595TTR" (at 66.9133 87.63 0) (effects (font (size 1.27 1.27)) (justify left)))
  (property "Footprint" "SamacSys_Parts:SOP65P640X120-16N" (at 81.28 187.63 0) (effects (font (size 1.27 1.27)) (justify left top) (hide yes)))
  (property "Datasheet" "https://www.st.com/resource/en/datasheet/stpic6c595.pdf" (at 81.28 287.63 0) (effects (font (size 1.27 1.27)) (justify left top) (hide yes)))
  (property "Description" "STPIC6C595TTR, 8-stage Shift Register, Serial to Serial/Parallel 5V, 16-Pin TSSOP" (at 49.53 92.71 0) (effects (font (size 1.27 1.27)) (hide yes)))
  (property "Height" "1.2" (at 81.28 487.63 0) (effects (font (size 1.27 1.27)) (justify left top) (hide yes)))
  (property "TME Electronic Components Part Number" "" (at 81.28 587.63 0) (effects (font (size 1.27 1.27)) (justify left top) (hide yes)))
  (property "TME Electronic Components Price/Stock" "" (at 81.28 687.63 0) (effects (font (size 1.27 1.27)) (justify left top) (hide yes)))
  (property "Manufacturer_Name" "STMicroelectronics" (at 81.28 787.63 0) (effects (font (size 1.27 1.27)) (justify left top) (hide yes)))
  (property "Manufacturer_Part_Number" "STPIC6C595TTR" (at 81.28 887.63 0) (effects (font (size 1.27 1.27)) (justify left top) (hide yes)))
  (pin "3")
  (pin "6")
  (pin "12")
  (pin "11")
  (pin "9")
  (pin "7")
  (pin "2")
  (pin "8")
  (pin "16")
  (pin "13")
  (pin "5")
  (pin "14")
  (pin "1")
  (pin "10")
  (pin "15")
  (pin "4"))
 (symbol
  (lib_id "Device:LED")
  (at 157.48 69.85 90)
  (unit 1)
  (exclude_from_sim no)
  (in_bom yes)
  (on_board yes)
  (dnp no)
  (property "Reference" "D173" (at 161.29 70.1674 90) (effects (font (size 1.27 1.27)) (justify right)))
  (property "Value" "~" (at 154.432 66.04 0) (effects (font (size 1.27 1.27)) (justify right)))
  (property "Footprint" "LED_SMD:LED_0603_1608Metric_Pad1.05x0.95mm_HandSolder" (at 157.48 69.85 0) (effects (font (size 1.27 1.27)) (hide yes)))
  (property "Datasheet" "~" (at 157.48 69.85 0) (effects (font (size 1.27 1.27)) (hide yes)))
  (property "Description" "Light emitting diode" (at 157.48 69.85 0) (effects (font (size 1.27 1.27)) (hide yes)))
  (property "Sim.Pins" "1=K 2=A" (at 157.48 69.85 0) (effects (font (size 1.27 1.27)) (hide yes)))
  (pin "1")
  (pin "2"))
 (symbol
  (lib_id "power:GND")
  (at 73.66 80.01 0)
  (unit 1)
  (exclude_from_sim no)
  (in_bom yes)
  (on_board yes)
  (dnp no)
  (fields_autoplaced yes)
  (property "Reference" "#PWR093" (at 73.66 86.36 0) (effects (font (size 1.27 1.27)) (hide yes)))
  (property "Value" "GND" (at 73.66 85.09 0) (effects (font (size 1.27 1.27))))
  (property "Footprint" "" (at 73.66 80.01 0) (effects (font (size 1.27 1.27)) (hide yes)))
  (property "Datasheet" "" (at 73.66 80.01 0) (effects (font (size 1.27 1.27)) (hide yes)))
  (property "Description" "Power symbol creates a global label with name \"GND\" , ground" (at 73.66 80.01 0) (effects (font (size 1.27 1.27)) (hide yes)))
  (pin "1"))
 (symbol
  (lib_id "Device:LED")
  (at 182.88 69.85 90)
  (unit 1)
  (exclude_from_sim no)
  (in_bom yes)
  (on_board yes)
  (dnp no)
  (property "Reference" "D175" (at 186.69 70.1674 90) (effects (font (size 1.27 1.27)) (justify right)))
  (property "Value" "~" (at 179.832 66.04 0) (effects (font (size 1.27 1.27)) (justify right)))
  (property "Footprint" "LED_SMD:LED_0603_1608Metric_Pad1.05x0.95mm_HandSolder" (at 182.88 69.85 0) (effects (font (size 1.27 1.27)) (hide yes)))
  (property "Datasheet" "~" (at 182.88 69.85 0) (effects (font (size 1.27 1.27)) (hide yes)))
  (property "Description" "Light emitting diode" (at 182.88 69.85 0) (effects (font (size 1.27 1.27)) (hide yes)))
  (property "Sim.Pins" "1=K 2=A" (at 182.88 69.85 0) (effects (font (size 1.27 1.27)) (hide yes)))
  (pin "1")
  (pin "2"))
 (symbol
  (lib_id "Device:R")
  (at 170.18 78.74 0)
  (unit 1)
  (exclude_from_sim no)
  (in_bom yes)
  (on_board yes)
  (dnp no)
  (fields_autoplaced yes)
  (property "Reference" "R142" (at 172.72 77.4699 0) (effects (font (size 1.27 1.27)) (justify left)))
  (property "Value" "120" (at 172.72 80.0099 0) (effects (font (size 1.27 1.27)) (justify left)))
  (property "Footprint" "Resistor_SMD:R_0603_1608Metric_Pad0.98x0.95mm_HandSolder" (at 168.402 78.74 90) (effects (font (size 1.27 1.27)) (hide yes)))
  (property "Datasheet" "~" (at 170.18 78.74 0) (effects (font (size 1.27 1.27)) (hide yes)))
  (property "Description" "Resistor" (at 170.18 78.74 0) (effects (font (size 1.27 1.27)) (hide yes)))
  (pin "1")
  (pin "2"))
 (symbol
  (lib_id "Diode:1N4148")
  (at 116.84 78.74 90)
  (mirror x)
  (unit 1)
  (exclude_from_sim no)
  (in_bom yes)
  (on_board yes)
  (dnp no)
  (property "Reference" "D169" (at 114.3 77.4699 0) (effects (font (size 1.27 1.27)) (justify left)))
  (property "Value" "1N4148" (at 119.38 74.93 0) (effects (font (size 1.27 1.27)) (justify left)))
  (property "Footprint" "Diode_SMD:D_MiniMELF" (at 116.84 78.74 0) (effects (font (size 1.27 1.27)) (hide yes)))
  (property "Datasheet" "https://assets.nexperia.com/documents/data-sheet/1N4148_1N4448.pdf" (at 116.84 78.74 0) (effects (font (size 1.27 1.27)) (hide yes)))
  (property "Description" "100V 0.15A standard switching diode, DO-35" (at 116.84 78.74 0) (effects (font (size 1.27 1.27)) (hide yes)))
  (property "Sim.Device" "D" (at 116.84 78.74 0) (effects (font (size 1.27 1.27)) (hide yes)))
  (property "Sim.Pins" "1=K 2=A" (at 116.84 78.74 0) (effects (font (size 1.27 1.27)) (hide yes)))
  (pin "1")
  (pin "2"))
 (symbol
  (lib_id "Device:C")
  (at 73.66 74.93 180)
  (unit 1)
  (exclude_from_sim no)
  (in_bom yes)
  (on_board yes)
  (dnp no)
  (property "Reference" "C106" (at 70.358 73.66 0) (effects (font (size 1.27 1.27)) (justify left)))
  (property "Value" "100n" (at 70.358 76.2 0) (effects (font (size 1.27 1.27)) (justify left)))
  (property "Footprint" "Capacitor_SMD:C_0603_1608Metric_Pad1.08x0.95mm_HandSolder" (at 72.6948 71.12 0) (effects (font (size 1.27 1.27)) (hide yes)))
  (property "Datasheet" "~" (at 73.66 74.93 0) (effects (font (size 1.27 1.27)) (hide yes)))
  (property "Description" "Unpolarized capacitor" (at 73.66 74.93 0) (effects (font (size 1.27 1.27)) (hide yes)))
  (pin "1")
  (pin "2"))
 (symbol
  (lib_id "Device:R")
  (at 195.58 78.74 0)
  (unit 1)
  (exclude_from_sim no)
  (in_bom yes)
  (on_board yes)
  (dnp no)
  (fields_autoplaced yes)
  (property "Reference" "R144" (at 198.12 77.4699 0) (effects (font (size 1.27 1.27)) (justify left)))
  (property "Value" "120" (at 198.12 80.0099 0) (effects (font (size 1.27 1.27)) (justify left)))
  (property "Footprint" "Resistor_SMD:R_0603_1608Metric_Pad0.98x0.95mm_HandSolder" (at 193.802 78.74 90) (effects (font (size 1.27 1.27)) (hide yes)))
  (property "Datasheet" "~" (at 195.58 78.74 0) (effects (font (size 1.27 1.27)) (hide yes)))
  (property "Description" "Resistor" (at 195.58 78.74 0) (effects (font (size 1.27 1.27)) (hide yes)))
  (pin "1")
  (pin "2"))
 (symbol
  (lib_id "Diode:1N4148")
  (at 109.22 78.74 90)
  (mirror x)
  (unit 1)
  (exclude_from_sim no)
  (in_bom yes)
  (on_board yes)
  (dnp no)
  (property "Reference" "D168" (at 106.68 77.4699 0) (effects (font (size 1.27 1.27)) (justify left)))
  (property "Value" "1N4148" (at 111.76 74.93 0) (effects (font (size 1.27 1.27)) (justify left)))
  (property "Footprint" "Diode_SMD:D_MiniMELF" (at 109.22 78.74 0) (effects (font (size 1.27 1.27)) (hide yes)))
  (property "Datasheet" "https://assets.nexperia.com/documents/data-sheet/1N4148_1N4448.pdf" (at 109.22 78.74 0) (effects (font (size 1.27 1.27)) (hide yes)))
  (property "Description" "100V 0.15A standard switching diode, DO-35" (at 109.22 78.74 0) (effects (font (size 1.27 1.27)) (hide yes)))
  (property "Sim.Device" "D" (at 109.22 78.74 0) (effects (font (size 1.27 1.27)) (hide yes)))
  (property "Sim.Pins" "1=K 2=A" (at 109.22 78.74 0) (effects (font (size 1.27 1.27)) (hide yes)))
  (pin "1")
  (pin "2"))
 (symbol
  (lib_id "power:Vdrive")
  (at 86.36 58.42 0)
  (unit 1)
  (exclude_from_sim no)
  (in_bom yes)
  (on_board yes)
  (dnp no)
  (fields_autoplaced yes)
  (property "Reference" "#PWR0102" (at 86.36 62.23 0) (effects (font (size 1.27 1.27)) (hide yes)))
  (property "Value" "Vdrive" (at 86.36 53.34 0) (effects (font (size 1.27 1.27))))
  (property "Footprint" "" (at 86.36 58.42 0) (effects (font (size 1.27 1.27)) (hide yes)))
  (property "Datasheet" "" (at 86.36 58.42 0) (effects (font (size 1.27 1.27)) (hide yes)))
  (property "Description" "Power symbol creates a global label with name \"Vdrive\"" (at 86.36 58.42 0) (effects (font (size 1.27 1.27)) (hide yes)))
  (pin "1"))
 (symbol
  (lib_id "Diode:1N4148")
  (at 101.6 78.74 90)
  (mirror x)
  (unit 1)
  (exclude_from_sim no)
  (in_bom yes)
  (on_board yes)
  (dnp no)
  (property "Reference" "D167" (at 99.06 77.4699 0) (effects (font (size 1.27 1.27)) (justify left)))
  (property "Value" "1N4148" (at 104.14 74.93 0) (effects (font (size 1.27 1.27)) (justify left)))
  (property "Footprint" "Diode_SMD:D_MiniMELF" (at 101.6 78.74 0) (effects (font (size 1.27 1.27)) (hide yes)))
  (property "Datasheet" "https://assets.nexperia.com/documents/data-sheet/1N4148_1N4448.pdf" (at 101.6 78.74 0) (effects (font (size 1.27 1.27)) (hide yes)))
  (property "Description" "100V 0.15A standard switching diode, DO-35" (at 101.6 78.74 0) (effects (font (size 1.27 1.27)) (hide yes)))
  (property "Sim.Device" "D" (at 101.6 78.74 0) (effects (font (size 1.27 1.27)) (hide yes)))
  (property "Sim.Pins" "1=K 2=A" (at 101.6 78.74 0) (effects (font (size 1.27 1.27)) (hide yes)))
  (pin "1")
  (pin "2"))
 (symbol
  (lib_id "Device:R")
  (at 132.08 78.74 0)
  (unit 1)
  (exclude_from_sim no)
  (in_bom yes)
  (on_board yes)
  (dnp no)
  (fields_autoplaced yes)
  (property "Reference" "R139" (at 134.62 77.4699 0) (effects (font (size 1.27 1.27)) (justify left)))
  (property "Value" "120" (at 134.62 80.0099 0) (effects (font (size 1.27 1.27)) (justify left)))
  (property "Footprint" "Resistor_SMD:R_0603_1608Metric_Pad0.98x0.95mm_HandSolder" (at 130.302 78.74 90) (effects (font (size 1.27 1.27)) (hide yes)))
  (property "Datasheet" "~" (at 132.08 78.74 0) (effects (font (size 1.27 1.27)) (hide yes)))
  (property "Description" "Resistor" (at 132.08 78.74 0) (effects (font (size 1.27 1.27)) (hide yes)))
  (pin "1")
  (pin "2")))
